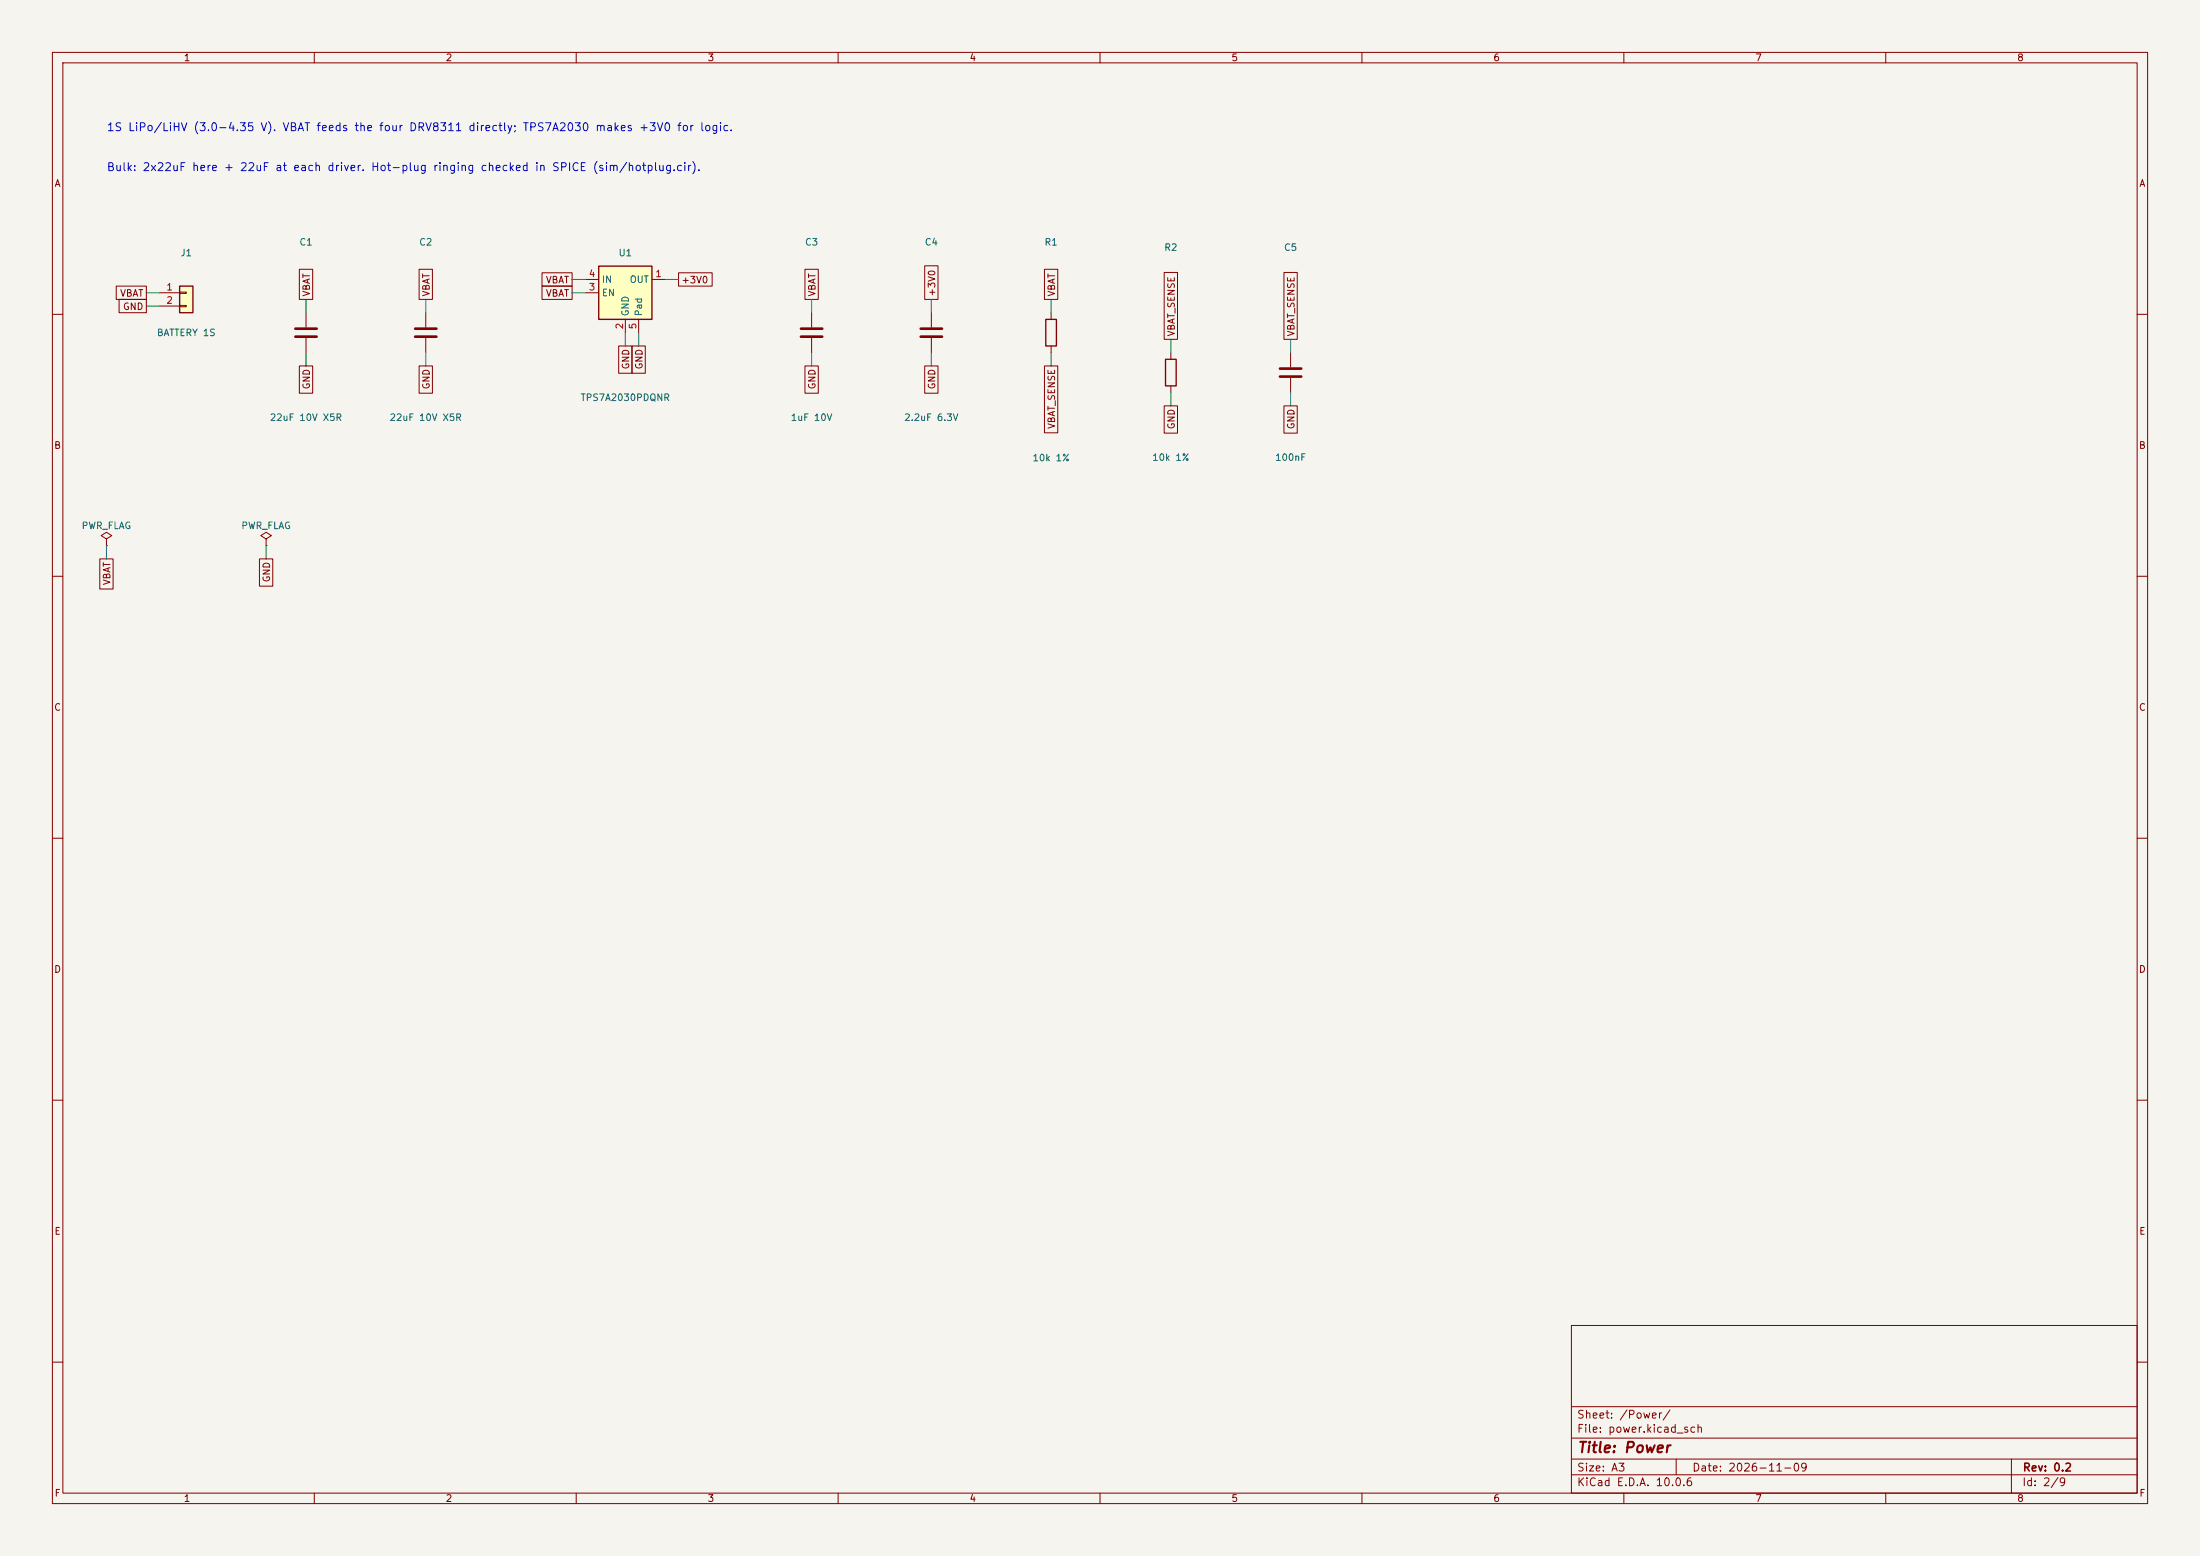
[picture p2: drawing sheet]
(kicad_sch
 (version 20250610)
 (generator "eeschema")
 (generator_version "10.0")
 (paper "A3")
 (title_block
  (title "Power")
  (date "2026-11-09")
  (rev "0.2")
  (company ""))
 (lib_symbols
  (symbol "Connector_Generic:Conn_01x02"
   (pin_names
    (offset 1.016) (hide yes)) (exclude_from_sim no) (in_bom yes) (on_board yes)
   (in_pos_files yes)
   (duplicate_pin_numbers_are_jumpers no)
   (property "Reference" "J" (at 0 2.54 0) (show_name no) (do_not_autoplace no) (effects (font (size 1.27 1.27))))
   (property "Value" "Conn_01x02" (at 0 -5.08 0) (show_name no) (do_not_autoplace no) (effects (font (size 1.27 1.27))))
   (property "Footprint" "" (at 0 0 0) (show_name no) (do_not_autoplace no) (hide yes) (effects (font (size 1.27 1.27))))
   (property "Datasheet" "" (at 0 0 0) (show_name no) (do_not_autoplace no) (hide yes) (effects (font (size 1.27 1.27))))
   (property "Description" "Generic connector, single row, 01x02, script generated (kicad-library-utils/schlib/autogen/connector/)" (at 0 0 0) (show_name no) (do_not_autoplace no) (hide yes) (effects (font (size 1.27 1.27))))
   (symbol "Conn_01x02_1_1"
    (rectangle (start -1.27 1.27) (end 1.27 -3.81) (stroke (width 0.254) (type default)) (fill (type background)))
    (rectangle (start -1.27 0.127) (end 0 -0.127) (stroke (width 0.1524) (type default)) (fill (type none)))
    (rectangle (start -1.27 -2.413) (end 0 -2.667) (stroke (width 0.1524) (type default)) (fill (type none)))
    (pin passive line (at -5.08 0 0) (length 3.81) (name "Pin_1" (effects (font (size 1.27 1.27)))) (number "1" (effects (font (size 1.27 1.27)))))
    (pin passive line (at -5.08 -2.54 0) (length 3.81) (name "Pin_2" (effects (font (size 1.27 1.27)))) (number "2" (effects (font (size 1.27 1.27))))))
   (embedded_fonts no))
  (symbol "Device:C"
   (pin_numbers (hide yes))
   (pin_names
    (offset 0.254)) (exclude_from_sim no) (in_bom yes) (on_board yes)
   (in_pos_files yes)
   (duplicate_pin_numbers_are_jumpers no)
   (property "Reference" "C" (at 0.635 2.54 0) (show_name no) (do_not_autoplace no) (effects (font (size 1.27 1.27)) (justify left)))
   (property "Value" "C" (at 0.635 -2.54 0) (show_name no) (do_not_autoplace no) (effects (font (size 1.27 1.27)) (justify left)))
   (property "Footprint" "" (at 0.9652 -3.81 0) (show_name no) (do_not_autoplace no) (hide yes) (effects (font (size 1.27 1.27))))
   (property "Datasheet" "" (at 0 0 0) (show_name no) (do_not_autoplace no) (hide yes) (effects (font (size 1.27 1.27))))
   (property "Description" "Unpolarized capacitor" (at 0 0 0) (show_name no) (do_not_autoplace no) (hide yes) (effects (font (size 1.27 1.27))))
   (symbol "C_0_1"
    (polyline (pts (xy -2.032 0.762) (xy 2.032 0.762)) (stroke (width 0.508) (type default)) (fill (type none)))
    (polyline (pts (xy -2.032 -0.762) (xy 2.032 -0.762)) (stroke (width 0.508) (type default)) (fill (type none))))
   (symbol "C_1_1"
    (pin passive line (at 0 3.81 270) (length 2.794) (name "" (effects (font (size 1.27 1.27)))) (number "1" (effects (font (size 1.27 1.27)))))
    (pin passive line (at 0 -3.81 90) (length 2.794) (name "" (effects (font (size 1.27 1.27)))) (number "2" (effects (font (size 1.27 1.27))))))
   (embedded_fonts no))
  (symbol "Regulator_Linear:TPS7A20xxxDQN" (exclude_from_sim no) (in_bom yes) (on_board yes)
   (in_pos_files yes)
   (duplicate_pin_numbers_are_jumpers no)
   (property "Reference" "U" (at -3.81 6.35 0) (show_name no) (do_not_autoplace no) (effects (font (size 1.27 1.27))))
   (property "Value" "TPS7A20xxxDQN" (at 6.35 6.35 0) (show_name no) (do_not_autoplace no) (effects (font (size 1.27 1.27))))
   (property "Footprint" "Package_SON:Texas_X2SON-4_1x1mm_P0.65mm" (at 0 8.89 0) (show_name no) (do_not_autoplace no) (hide yes) (effects (font (size 1.27 1.27))))
   (property "Datasheet" "https://www.ti.com/lit/ds/symlink/tps7a20.pdf" (at 0 12.7 0) (show_name no) (do_not_autoplace no) (hide yes) (effects (font (size 1.27 1.27))))
   (property "Description" "300 mA Low Dropout Voltage Regulator, Fixed Output, 1.6..6.0Vin, Low-Noise (7μV RMS), 6.5μA IQ LDO, X2SON-5" (at 0 0 0) (show_name no) (do_not_autoplace no) (hide yes) (effects (font (size 1.27 1.27))))
   (symbol "TPS7A20xxxDQN_0_1"
    (rectangle (start -5.08 5.08) (end 5.08 -5.08) (stroke (width 0.254) (type default)) (fill (type background)))
    (pin power_out line (at 7.62 2.54 180) (length 2.54) (name "OUT" (effects (font (size 1.27 1.27)))) (number "1" (effects (font (size 1.27 1.27)))))
    (pin power_in line (at 0 -7.62 90) (length 2.54) (name "GND" (effects (font (size 1.27 1.27)))) (number "2" (effects (font (size 1.27 1.27)))))
    (pin input line (at -7.62 0 0) (length 2.54) (name "EN" (effects (font (size 1.27 1.27)))) (number "3" (effects (font (size 1.27 1.27)))))
    (pin power_in line (at -7.62 2.54 0) (length 2.54) (name "IN" (effects (font (size 1.27 1.27)))) (number "4" (effects (font (size 1.27 1.27))))))
   (symbol "TPS7A20xxxDQN_1_1"
    (pin passive line (at 2.54 -7.62 90) (length 2.54) (name "Pad" (effects (font (size 1.27 1.27)))) (number "5" (effects (font (size 1.27 1.27))))))
   (embedded_fonts no))
  (symbol "Device:R"
   (pin_numbers (hide yes))
   (pin_names
    (offset 0)) (exclude_from_sim no) (in_bom yes) (on_board yes)
   (in_pos_files yes)
   (duplicate_pin_numbers_are_jumpers no)
   (property "Reference" "R" (at 2.032 0 90) (show_name no) (do_not_autoplace no) (effects (font (size 1.27 1.27))))
   (property "Value" "R" (at 0 0 90) (show_name no) (do_not_autoplace no) (effects (font (size 1.27 1.27))))
   (property "Footprint" "" (at -1.778 0 90) (show_name no) (do_not_autoplace no) (hide yes) (effects (font (size 1.27 1.27))))
   (property "Datasheet" "" (at 0 0 0) (show_name no) (do_not_autoplace no) (hide yes) (effects (font (size 1.27 1.27))))
   (property "Description" "Resistor" (at 0 0 0) (show_name no) (do_not_autoplace no) (hide yes) (effects (font (size 1.27 1.27))))
   (symbol "R_0_1"
    (rectangle (start -1.016 -2.54) (end 1.016 2.54) (stroke (width 0.254) (type default)) (fill (type none))))
   (symbol "R_1_1"
    (pin passive line (at 0 3.81 270) (length 1.27) (name "" (effects (font (size 1.27 1.27)))) (number "1" (effects (font (size 1.27 1.27)))))
    (pin passive line (at 0 -3.81 90) (length 1.27) (name "" (effects (font (size 1.27 1.27)))) (number "2" (effects (font (size 1.27 1.27))))))
   (embedded_fonts no))
  (symbol "power:PWR_FLAG"
   (power global)
   (pin_numbers (hide yes))
   (pin_names
    (offset 0) (hide yes)) (exclude_from_sim no) (in_bom yes) (on_board yes)
   (in_pos_files yes)
   (duplicate_pin_numbers_are_jumpers no)
   (property "Reference" "#FLG" (at 0 1.905 0) (show_name no) (do_not_autoplace no) (hide yes) (effects (font (size 1.27 1.27))))
   (property "Value" "PWR_FLAG" (at 0 3.81 0) (show_name no) (do_not_autoplace no) (effects (font (size 1.27 1.27))))
   (property "Footprint" "" (at 0 0 0) (show_name no) (do_not_autoplace no) (hide yes) (effects (font (size 1.27 1.27))))
   (property "Datasheet" "" (at 0 0 0) (show_name no) (do_not_autoplace no) (hide yes) (effects (font (size 1.27 1.27))))
   (property "Description" "Special symbol for telling ERC where power comes from" (at 0 0 0) (show_name no) (do_not_autoplace no) (hide yes) (effects (font (size 1.27 1.27))))
   (symbol "PWR_FLAG_0_0"
    (pin power_out line (at 0 0 90) (length 0) (name "" (effects (font (size 1.27 1.27)))) (number "1" (effects (font (size 1.27 1.27))))))
   (symbol "PWR_FLAG_0_1"
    (polyline (pts (xy 0 0) (xy 0 1.27) (xy -1.016 1.905) (xy 0 2.54) (xy 1.016 1.905) (xy 0 1.27)) (stroke (width 0) (type default)) (fill (type none))))
   (embedded_fonts no)))
 (symbol
  (lib_id "Connector_Generic:Conn_01x02")
  (at 35.56 55.88 0)
  (unit 1)
  (exclude_from_sim no)
  (in_bom yes)
  (on_board yes)
  (dnp no)
  (property "Reference" "J1" (at 35.56 48.26 0) (effects (font (size 1.27 1.27))))
  (property "Value" "BATTERY 1S" (at 35.56 63.5 0) (effects (font (size 1.27 1.27))))
  (property "Footprint" "nanodrone:BatteryPads_PTH" (at 35.56 55.88 0) (effects (font (size 1.27 1.27)) (hide yes)))
  (property "Datasheet" "" (at 35.56 55.88 0) (effects (font (size 1.27 1.27)) (hide yes)))
  (property "Description" "Generic connector, single row, 01x02, script generated (kicad-library-utils/schlib/autogen/connector/)" (at 35.56 55.88 0) (effects (font (size 1.27 1.27)) (hide yes)))
  (pin "1")
  (pin "2"))
 (wire
  (pts (xy 30.48 55.88) (xy 27.94 55.88))
  (stroke (width 0) (type default)))
 (global_label "VBAT"
  (shape passive)
  (at 27.94 55.88 180)
  (fields_autoplaced yes)
  (effects (font (size 1.27 1.27)) (justify right))
  (property "Intersheetrefs" "${INTERSHEET_REFS}" (at 27.94 55.88 0) (effects (font (size 1.27 1.27)) (justify right) (hide yes))))
 (wire
  (pts (xy 30.48 58.42) (xy 27.94 58.42))
  (stroke (width 0) (type default)))
 (global_label "GND"
  (shape passive)
  (at 27.94 58.42 180)
  (fields_autoplaced yes)
  (effects (font (size 1.27 1.27)) (justify right))
  (property "Intersheetrefs" "${INTERSHEET_REFS}" (at 27.94 58.42 0) (effects (font (size 1.27 1.27)) (justify right) (hide yes))))
 (symbol
  (lib_id "Device:C")
  (at 58.42 63.5 0)
  (unit 1)
  (exclude_from_sim no)
  (in_bom yes)
  (on_board yes)
  (dnp no)
  (property "Reference" "C1" (at 58.42 46.21 0) (effects (font (size 1.27 1.27))))
  (property "Value" "22uF 10V X5R" (at 58.42 79.69 0) (effects (font (size 1.27 1.27))))
  (property "Footprint" "Capacitor_SMD:C_0603_1608Metric" (at 58.42 63.5 0) (effects (font (size 1.27 1.27)) (hide yes)))
  (property "Datasheet" "" (at 58.42 63.5 0) (effects (font (size 1.27 1.27)) (hide yes)))
  (property "Description" "Unpolarized capacitor" (at 58.42 63.5 0) (effects (font (size 1.27 1.27)) (hide yes)))
  (pin "1")
  (pin "2"))
 (wire
  (pts (xy 58.42 59.69) (xy 58.42 57.15))
  (stroke (width 0) (type default)))
 (global_label "VBAT"
  (shape passive)
  (at 58.42 57.15 90)
  (fields_autoplaced yes)
  (effects (font (size 1.27 1.27)) (justify left))
  (property "Intersheetrefs" "${INTERSHEET_REFS}" (at 58.42 57.15 0) (effects (font (size 1.27 1.27)) (justify left) (hide yes))))
 (wire
  (pts (xy 58.42 67.31) (xy 58.42 69.85))
  (stroke (width 0) (type default)))
 (global_label "GND"
  (shape passive)
  (at 58.42 69.85 270)
  (fields_autoplaced yes)
  (effects (font (size 1.27 1.27)) (justify right))
  (property "Intersheetrefs" "${INTERSHEET_REFS}" (at 58.42 69.85 0) (effects (font (size 1.27 1.27)) (justify right) (hide yes))))
 (symbol
  (lib_id "Device:C")
  (at 81.28 63.5 0)
  (unit 1)
  (exclude_from_sim no)
  (in_bom yes)
  (on_board yes)
  (dnp no)
  (property "Reference" "C2" (at 81.28 46.21 0) (effects (font (size 1.27 1.27))))
  (property "Value" "22uF 10V X5R" (at 81.28 79.69 0) (effects (font (size 1.27 1.27))))
  (property "Footprint" "Capacitor_SMD:C_0603_1608Metric" (at 81.28 63.5 0) (effects (font (size 1.27 1.27)) (hide yes)))
  (property "Datasheet" "" (at 81.28 63.5 0) (effects (font (size 1.27 1.27)) (hide yes)))
  (property "Description" "Unpolarized capacitor" (at 81.28 63.5 0) (effects (font (size 1.27 1.27)) (hide yes)))
  (pin "1")
  (pin "2"))
 (wire
  (pts (xy 81.28 59.69) (xy 81.28 57.15))
  (stroke (width 0) (type default)))
 (global_label "VBAT"
  (shape passive)
  (at 81.28 57.15 90)
  (fields_autoplaced yes)
  (effects (font (size 1.27 1.27)) (justify left))
  (property "Intersheetrefs" "${INTERSHEET_REFS}" (at 81.28 57.15 0) (effects (font (size 1.27 1.27)) (justify left) (hide yes))))
 (wire
  (pts (xy 81.28 67.31) (xy 81.28 69.85))
  (stroke (width 0) (type default)))
 (global_label "GND"
  (shape passive)
  (at 81.28 69.85 270)
  (fields_autoplaced yes)
  (effects (font (size 1.27 1.27)) (justify right))
  (property "Intersheetrefs" "${INTERSHEET_REFS}" (at 81.28 69.85 0) (effects (font (size 1.27 1.27)) (justify right) (hide yes))))
 (symbol
  (lib_id "Regulator_Linear:TPS7A20xxxDQN")
  (at 119.38 55.88 0)
  (unit 1)
  (exclude_from_sim no)
  (in_bom yes)
  (on_board yes)
  (dnp no)
  (property "Reference" "U1" (at 119.38 48.26 0) (effects (font (size 1.27 1.27))))
  (property "Value" "TPS7A2030PDQNR" (at 119.38 75.88 0) (effects (font (size 1.27 1.27))))
  (property "Footprint" "Package_SON:Texas_X2SON-4_1x1mm_P0.65mm" (at 119.38 55.88 0) (effects (font (size 1.27 1.27)) (hide yes)))
  (property "Datasheet" "https://www.ti.com/lit/ds/symlink/tps7a20.pdf" (at 119.38 55.88 0) (effects (font (size 1.27 1.27)) (hide yes)))
  (property "Description" "300 mA Low Dropout Voltage Regulator, Fixed Output, 1.6..6.0Vin, Low-Noise (7μV RMS), 6.5μA IQ LDO, X2SON-5" (at 119.38 55.88 0) (effects (font (size 1.27 1.27)) (hide yes)))
  (property "MPN" "TPS7A2030PDQNR" (at 119.38 55.88 0) (effects (font (size 1.27 1.27)) (hide yes)))
  (pin "1")
  (pin "2")
  (pin "3")
  (pin "4")
  (pin "5"))
 (wire
  (pts (xy 127 53.34) (xy 129.54 53.34))
  (stroke (width 0) (type default)))
 (global_label "+3V0"
  (shape passive)
  (at 129.54 53.34 0)
  (fields_autoplaced yes)
  (effects (font (size 1.27 1.27)) (justify left))
  (property "Intersheetrefs" "${INTERSHEET_REFS}" (at 129.54 53.34 0) (effects (font (size 1.27 1.27)) (justify left) (hide yes))))
 (wire
  (pts (xy 119.38 63.5) (xy 119.38 66.04))
  (stroke (width 0) (type default)))
 (global_label "GND"
  (shape passive)
  (at 119.38 66.04 270)
  (fields_autoplaced yes)
  (effects (font (size 1.27 1.27)) (justify right))
  (property "Intersheetrefs" "${INTERSHEET_REFS}" (at 119.38 66.04 0) (effects (font (size 1.27 1.27)) (justify right) (hide yes))))
 (wire
  (pts (xy 111.76 55.88) (xy 109.22 55.88))
  (stroke (width 0) (type default)))
 (global_label "VBAT"
  (shape passive)
  (at 109.22 55.88 180)
  (fields_autoplaced yes)
  (effects (font (size 1.27 1.27)) (justify right))
  (property "Intersheetrefs" "${INTERSHEET_REFS}" (at 109.22 55.88 0) (effects (font (size 1.27 1.27)) (justify right) (hide yes))))
 (wire
  (pts (xy 111.76 53.34) (xy 109.22 53.34))
  (stroke (width 0) (type default)))
 (global_label "VBAT"
  (shape passive)
  (at 109.22 53.34 180)
  (fields_autoplaced yes)
  (effects (font (size 1.27 1.27)) (justify right))
  (property "Intersheetrefs" "${INTERSHEET_REFS}" (at 109.22 53.34 0) (effects (font (size 1.27 1.27)) (justify right) (hide yes))))
 (wire
  (pts (xy 121.92 63.5) (xy 121.92 66.04))
  (stroke (width 0) (type default)))
 (global_label "GND"
  (shape passive)
  (at 121.92 66.04 270)
  (fields_autoplaced yes)
  (effects (font (size 1.27 1.27)) (justify right))
  (property "Intersheetrefs" "${INTERSHEET_REFS}" (at 121.92 66.04 0) (effects (font (size 1.27 1.27)) (justify right) (hide yes))))
 (symbol
  (lib_id "Device:C")
  (at 154.94 63.5 0)
  (unit 1)
  (exclude_from_sim no)
  (in_bom yes)
  (on_board yes)
  (dnp no)
  (property "Reference" "C3" (at 154.94 46.21 0) (effects (font (size 1.27 1.27))))
  (property "Value" "1uF 10V" (at 154.94 79.69 0) (effects (font (size 1.27 1.27))))
  (property "Footprint" "Capacitor_SMD:C_0402_1005Metric" (at 154.94 63.5 0) (effects (font (size 1.27 1.27)) (hide yes)))
  (property "Datasheet" "" (at 154.94 63.5 0) (effects (font (size 1.27 1.27)) (hide yes)))
  (property "Description" "Unpolarized capacitor" (at 154.94 63.5 0) (effects (font (size 1.27 1.27)) (hide yes)))
  (pin "1")
  (pin "2"))
 (wire
  (pts (xy 154.94 59.69) (xy 154.94 57.15))
  (stroke (width 0) (type default)))
 (global_label "VBAT"
  (shape passive)
  (at 154.94 57.15 90)
  (fields_autoplaced yes)
  (effects (font (size 1.27 1.27)) (justify left))
  (property "Intersheetrefs" "${INTERSHEET_REFS}" (at 154.94 57.15 0) (effects (font (size 1.27 1.27)) (justify left) (hide yes))))
 (wire
  (pts (xy 154.94 67.31) (xy 154.94 69.85))
  (stroke (width 0) (type default)))
 (global_label "GND"
  (shape passive)
  (at 154.94 69.85 270)
  (fields_autoplaced yes)
  (effects (font (size 1.27 1.27)) (justify right))
  (property "Intersheetrefs" "${INTERSHEET_REFS}" (at 154.94 69.85 0) (effects (font (size 1.27 1.27)) (justify right) (hide yes))))
 (symbol
  (lib_id "Device:C")
  (at 177.8 63.5 0)
  (unit 1)
  (exclude_from_sim no)
  (in_bom yes)
  (on_board yes)
  (dnp no)
  (property "Reference" "C4" (at 177.8 46.21 0) (effects (font (size 1.27 1.27))))
  (property "Value" "2.2uF 6.3V" (at 177.8 79.69 0) (effects (font (size 1.27 1.27))))
  (property "Footprint" "Capacitor_SMD:C_0402_1005Metric" (at 177.8 63.5 0) (effects (font (size 1.27 1.27)) (hide yes)))
  (property "Datasheet" "" (at 177.8 63.5 0) (effects (font (size 1.27 1.27)) (hide yes)))
  (property "Description" "Unpolarized capacitor" (at 177.8 63.5 0) (effects (font (size 1.27 1.27)) (hide yes)))
  (pin "1")
  (pin "2"))
 (wire
  (pts (xy 177.8 59.69) (xy 177.8 57.15))
  (stroke (width 0) (type default)))
 (global_label "+3V0"
  (shape passive)
  (at 177.8 57.15 90)
  (fields_autoplaced yes)
  (effects (font (size 1.27 1.27)) (justify left))
  (property "Intersheetrefs" "${INTERSHEET_REFS}" (at 177.8 57.15 0) (effects (font (size 1.27 1.27)) (justify left) (hide yes))))
 (wire
  (pts (xy 177.8 67.31) (xy 177.8 69.85))
  (stroke (width 0) (type default)))
 (global_label "GND"
  (shape passive)
  (at 177.8 69.85 270)
  (fields_autoplaced yes)
  (effects (font (size 1.27 1.27)) (justify right))
  (property "Intersheetrefs" "${INTERSHEET_REFS}" (at 177.8 69.85 0) (effects (font (size 1.27 1.27)) (justify right) (hide yes))))
 (symbol
  (lib_id "Device:R")
  (at 200.66 63.5 0)
  (unit 1)
  (exclude_from_sim no)
  (in_bom yes)
  (on_board yes)
  (dnp no)
  (property "Reference" "R1" (at 200.66 46.21 0) (effects (font (size 1.27 1.27))))
  (property "Value" "10k 1%" (at 200.66 87.39 0) (effects (font (size 1.27 1.27))))
  (property "Footprint" "Resistor_SMD:R_0201_0603Metric" (at 200.66 63.5 0) (effects (font (size 1.27 1.27)) (hide yes)))
  (property "Datasheet" "" (at 200.66 63.5 0) (effects (font (size 1.27 1.27)) (hide yes)))
  (property "Description" "Resistor" (at 200.66 63.5 0) (effects (font (size 1.27 1.27)) (hide yes)))
  (pin "1")
  (pin "2"))
 (wire
  (pts (xy 200.66 59.69) (xy 200.66 57.15))
  (stroke (width 0) (type default)))
 (global_label "VBAT"
  (shape passive)
  (at 200.66 57.15 90)
  (fields_autoplaced yes)
  (effects (font (size 1.27 1.27)) (justify left))
  (property "Intersheetrefs" "${INTERSHEET_REFS}" (at 200.66 57.15 0) (effects (font (size 1.27 1.27)) (justify left) (hide yes))))
 (wire
  (pts (xy 200.66 67.31) (xy 200.66 69.85))
  (stroke (width 0) (type default)))
 (global_label "VBAT_SENSE"
  (shape passive)
  (at 200.66 69.85 270)
  (fields_autoplaced yes)
  (effects (font (size 1.27 1.27)) (justify right))
  (property "Intersheetrefs" "${INTERSHEET_REFS}" (at 200.66 69.85 0) (effects (font (size 1.27 1.27)) (justify right) (hide yes))))
 (symbol
  (lib_id "Device:R")
  (at 223.52 71.12 0)
  (unit 1)
  (exclude_from_sim no)
  (in_bom yes)
  (on_board yes)
  (dnp no)
  (property "Reference" "R2" (at 223.52 47.23 0) (effects (font (size 1.27 1.27))))
  (property "Value" "10k 1%" (at 223.52 87.31 0) (effects (font (size 1.27 1.27))))
  (property "Footprint" "Resistor_SMD:R_0201_0603Metric" (at 223.52 71.12 0) (effects (font (size 1.27 1.27)) (hide yes)))
  (property "Datasheet" "" (at 223.52 71.12 0) (effects (font (size 1.27 1.27)) (hide yes)))
  (property "Description" "Resistor" (at 223.52 71.12 0) (effects (font (size 1.27 1.27)) (hide yes)))
  (pin "1")
  (pin "2"))
 (wire
  (pts (xy 223.52 67.31) (xy 223.52 64.77))
  (stroke (width 0) (type default)))
 (global_label "VBAT_SENSE"
  (shape passive)
  (at 223.52 64.77 90)
  (fields_autoplaced yes)
  (effects (font (size 1.27 1.27)) (justify left))
  (property "Intersheetrefs" "${INTERSHEET_REFS}" (at 223.52 64.77 0) (effects (font (size 1.27 1.27)) (justify left) (hide yes))))
 (wire
  (pts (xy 223.52 74.93) (xy 223.52 77.47))
  (stroke (width 0) (type default)))
 (global_label "GND"
  (shape passive)
  (at 223.52 77.47 270)
  (fields_autoplaced yes)
  (effects (font (size 1.27 1.27)) (justify right))
  (property "Intersheetrefs" "${INTERSHEET_REFS}" (at 223.52 77.47 0) (effects (font (size 1.27 1.27)) (justify right) (hide yes))))
 (symbol
  (lib_id "Device:C")
  (at 246.38 71.12 0)
  (unit 1)
  (exclude_from_sim no)
  (in_bom yes)
  (on_board yes)
  (dnp no)
  (property "Reference" "C5" (at 246.38 47.23 0) (effects (font (size 1.27 1.27))))
  (property "Value" "100nF" (at 246.38 87.31 0) (effects (font (size 1.27 1.27))))
  (property "Footprint" "Capacitor_SMD:C_0201_0603Metric" (at 246.38 71.12 0) (effects (font (size 1.27 1.27)) (hide yes)))
  (property "Datasheet" "" (at 246.38 71.12 0) (effects (font (size 1.27 1.27)) (hide yes)))
  (property "Description" "Unpolarized capacitor" (at 246.38 71.12 0) (effects (font (size 1.27 1.27)) (hide yes)))
  (pin "1")
  (pin "2"))
 (wire
  (pts (xy 246.38 67.31) (xy 246.38 64.77))
  (stroke (width 0) (type default)))
 (global_label "VBAT_SENSE"
  (shape passive)
  (at 246.38 64.77 90)
  (fields_autoplaced yes)
  (effects (font (size 1.27 1.27)) (justify left))
  (property "Intersheetrefs" "${INTERSHEET_REFS}" (at 246.38 64.77 0) (effects (font (size 1.27 1.27)) (justify left) (hide yes))))
 (wire
  (pts (xy 246.38 74.93) (xy 246.38 77.47))
  (stroke (width 0) (type default)))
 (global_label "GND"
  (shape passive)
  (at 246.38 77.47 270)
  (fields_autoplaced yes)
  (effects (font (size 1.27 1.27)) (justify right))
  (property "Intersheetrefs" "${INTERSHEET_REFS}" (at 246.38 77.47 0) (effects (font (size 1.27 1.27)) (justify right) (hide yes))))
 (symbol
  (lib_id "power:PWR_FLAG")
  (at 20.32 104.14 0)
  (unit 1)
  (exclude_from_sim no)
  (in_bom no)
  (on_board no)
  (dnp no)
  (property "Reference" "#FLG01" (at 20.32 102.24 0) (effects (font (size 1.27 1.27)) (hide yes)))
  (property "Value" "PWR_FLAG" (at 20.32 100.33 0) (effects (font (size 1.27 1.27))))
  (property "Footprint" "" (at 20.32 104.14 0) (effects (font (size 1.27 1.27)) (hide yes)))
  (property "Datasheet" "" (at 20.32 104.14 0) (effects (font (size 1.27 1.27)) (hide yes)))
  (property "Description" "" (at 20.32 104.14 0) (effects (font (size 1.27 1.27)) (hide yes)))
  (pin "1"))
 (wire
  (pts (xy 20.32 104.14) (xy 20.32 106.68))
  (stroke (width 0) (type default)))
 (global_label "VBAT"
  (shape passive)
  (at 20.32 106.68 270)
  (fields_autoplaced yes)
  (effects (font (size 1.27 1.27)) (justify right))
  (property "Intersheetrefs" "${INTERSHEET_REFS}" (at 20.32 106.68 0) (effects (font (size 1.27 1.27)) (justify right) (hide yes))))
 (symbol
  (lib_id "power:PWR_FLAG")
  (at 50.8 104.14 0)
  (unit 1)
  (exclude_from_sim no)
  (in_bom no)
  (on_board no)
  (dnp no)
  (property "Reference" "#FLG02" (at 50.8 102.24 0) (effects (font (size 1.27 1.27)) (hide yes)))
  (property "Value" "PWR_FLAG" (at 50.8 100.33 0) (effects (font (size 1.27 1.27))))
  (property "Footprint" "" (at 50.8 104.14 0) (effects (font (size 1.27 1.27)) (hide yes)))
  (property "Datasheet" "" (at 50.8 104.14 0) (effects (font (size 1.27 1.27)) (hide yes)))
  (property "Description" "" (at 50.8 104.14 0) (effects (font (size 1.27 1.27)) (hide yes)))
  (pin "1"))
 (wire
  (pts (xy 50.8 104.14) (xy 50.8 106.68))
  (stroke (width 0) (type default)))
 (global_label "GND"
  (shape passive)
  (at 50.8 106.68 270)
  (fields_autoplaced yes)
  (effects (font (size 1.27 1.27)) (justify right))
  (property "Intersheetrefs" "${INTERSHEET_REFS}" (at 50.8 106.68 0) (effects (font (size 1.27 1.27)) (justify right) (hide yes))))
 (text "1S LiPo/LiHV (3.0-4.35 V). VBAT feeds the four DRV8311 directly; TPS7A2030 makes +3V0 for logic."
  (exclude_from_sim no)
  (at 20.32 25.4 0)
  (effects (font (size 1.524 1.524)) (justify left bottom)))
 (text "Bulk: 2x22uF here + 22uF at each driver. Hot-plug ringing checked in SPICE (sim/hotplug.cir)."
  (exclude_from_sim no)
  (at 20.32 33.02 0)
  (effects (font (size 1.524 1.524)) (justify left bottom)))
 (embedded_fonts no))
